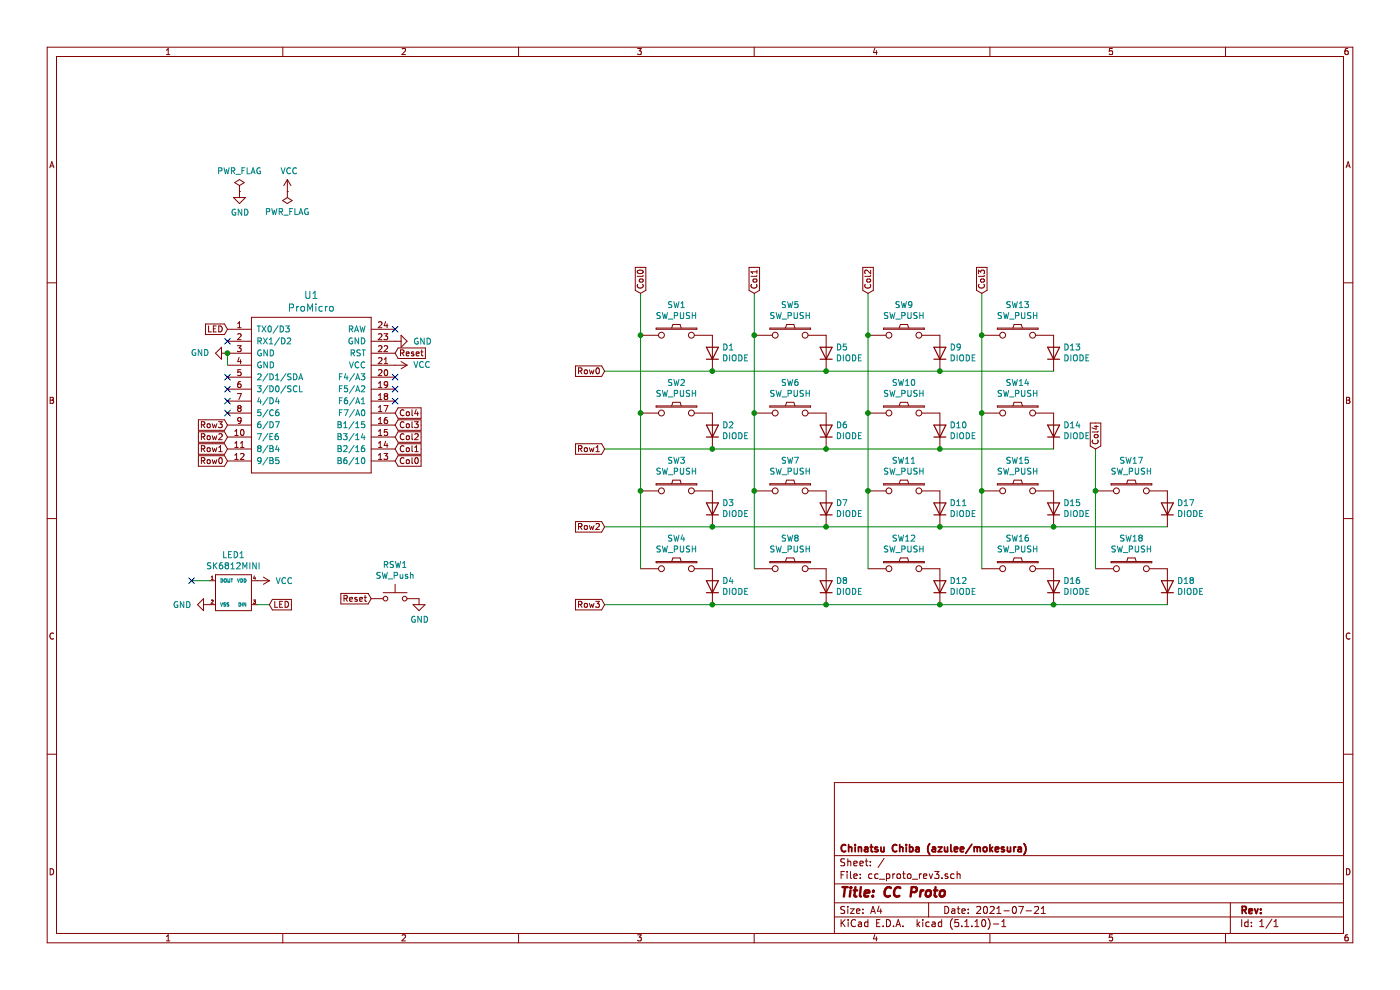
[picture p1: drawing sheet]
EESchema Schematic File Version 4
EELAYER 30 0
EELAYER END
$Descr A4 11693 8268
encoding utf-8
Sheet 1 1
Title "CC Proto"
Date "2021-07-21"
Rev ""
Comp "Chinatsu Chiba (azulee/mokesura)"
Comment1 ""
Comment2 ""
Comment3 ""
Comment4 ""
$EndDescr
$Comp
L power:PWR_FLAG #FLG01
U 1 1
P 2000 1600
F 0 "#FLG01" H 2000 1675 50  0001 C CNN
F 1 "PWR_FLAG" H 2000 1773 50  0000 C CNN
F 2 "" H 2000 1600 50  0001 C CNN
F 3 "~" H 2000 1600 50  0001 C CNN
	1    2000 1600
	1    0    0    -1  
$EndComp
$Comp
L power:GND #PWR03
U 1 1
P 2000 1600
F 0 "#PWR03" H 2000 1350 50  0001 C CNN
F 1 "GND" H 2005 1427 50  0000 C CNN
F 2 "" H 2000 1600 50  0001 C CNN
F 3 "" H 2000 1600 50  0001 C CNN
	1    2000 1600
	1    0    0    -1  
$EndComp
$Comp
L Switch:SW_Push RSW1
U 1 1
P 3300 5000
F 0 "RSW1" H 3300 5285 50  0000 C CNN
F 1 "SW_Push" H 3300 5194 50  0000 C CNN
F 2 "kbd:ResetSW" H 3300 5200 50  0001 C CNN
F 3 "~" H 3300 5200 50  0001 C CNN
	1    3300 5000
	1    0    0    -1  
$EndComp
$Comp
L kbd:SK6812MINI LED1
U 1 1
P 1950 4950
F 0 "LED1" H 1950 5268 51  0000 C CNN
F 1 "SK6812MINI" H 1950 5175 51  0000 C CNN
F 2 "cc_proto:SK6812MINI_rev_Text-Added" H 1950 4950 60  0001 C CNN
F 3 "" H 1950 4950 60  0001 C CNN
	1    1950 4950
	1    0    0    -1  
$EndComp
$Comp
L kbd:SW_PUSH SW5
U 1 1
P 6600 2800
F 0 "SW5" H 6600 3055 50  0000 C CNN
F 1 "SW_PUSH" H 6600 2964 50  0000 C CNN
F 2 "cc_proto:CherryMX_MidHeight_Hotswap_Choc12_Alps_v2" H 6600 2800 50  0001 C CNN
F 3 "" H 6600 2800 50  0000 C CNN
	1    6600 2800
	1    0    0    -1  
$EndComp
$Comp
L kbd:SW_PUSH SW6
U 1 1
P 6600 3450
F 0 "SW6" H 6600 3705 50  0000 C CNN
F 1 "SW_PUSH" H 6600 3614 50  0000 C CNN
F 2 "cc_proto:CherryMX_MidHeight_Hotswap_Choc12_Alps_v2" H 6600 3450 50  0001 C CNN
F 3 "" H 6600 3450 50  0000 C CNN
	1    6600 3450
	1    0    0    -1  
$EndComp
$Comp
L kbd:SW_PUSH SW9
U 1 1
P 7550 2800
F 0 "SW9" H 7550 3055 50  0000 C CNN
F 1 "SW_PUSH" H 7550 2964 50  0000 C CNN
F 2 "cc_proto:CherryMX_MidHeight_Hotswap_Choc12_Alps_v2" H 7550 2800 50  0001 C CNN
F 3 "" H 7550 2800 50  0000 C CNN
	1    7550 2800
	1    0    0    -1  
$EndComp
$Comp
L kbd:SW_PUSH SW10
U 1 1
P 7550 3450
F 0 "SW10" H 7550 3705 50  0000 C CNN
F 1 "SW_PUSH" H 7550 3614 50  0000 C CNN
F 2 "cc_proto:CherryMX_MidHeight_Hotswap_Choc12_Alps_v2" H 7550 3450 50  0001 C CNN
F 3 "" H 7550 3450 50  0000 C CNN
	1    7550 3450
	1    0    0    -1  
$EndComp
$Comp
L kbd:SW_PUSH SW13
U 1 1
P 8500 2800
F 0 "SW13" H 8500 3055 50  0000 C CNN
F 1 "SW_PUSH" H 8500 2964 50  0000 C CNN
F 2 "cc_proto:CherryMX_MidHeight_Hotswap_Choc12_Alps_v2" H 8500 2800 50  0001 C CNN
F 3 "" H 8500 2800 50  0000 C CNN
	1    8500 2800
	1    0    0    -1  
$EndComp
$Comp
L kbd:SW_PUSH SW14
U 1 1
P 8500 3450
F 0 "SW14" H 8500 3705 50  0000 C CNN
F 1 "SW_PUSH" H 8500 3614 50  0000 C CNN
F 2 "cc_proto:CherryMX_MidHeight_Hotswap_Choc12_Alps_v2" H 8500 3450 50  0001 C CNN
F 3 "" H 8500 3450 50  0000 C CNN
	1    8500 3450
	1    0    0    -1  
$EndComp
$Comp
L kbd:SW_PUSH SW2
U 1 1
P 5650 3450
F 0 "SW2" H 5650 3705 50  0000 C CNN
F 1 "SW_PUSH" H 5650 3614 50  0000 C CNN
F 2 "cc_proto:CherryMX_MidHeight_Hotswap_Choc12_Alps_v2" H 5650 3450 50  0001 C CNN
F 3 "" H 5650 3450 50  0000 C CNN
	1    5650 3450
	1    0    0    -1  
$EndComp
$Comp
L kbd:SW_PUSH SW1
U 1 1
P 5650 2800
F 0 "SW1" H 5650 3055 50  0000 C CNN
F 1 "SW_PUSH" H 5650 2964 50  0000 C CNN
F 2 "cc_proto:CherryMX_MidHeight_Hotswap_Choc12_Alps_v2" H 5650 2800 50  0001 C CNN
F 3 "" H 5650 2800 50  0000 C CNN
	1    5650 2800
	1    0    0    -1  
$EndComp
Wire Wire Line
	5350 2800 5350 3450
Wire Wire Line
	7850 5050 8800 5050
Connection ~ 7850 5050
Wire Wire Line
	8800 4400 9750 4400
Connection ~ 8800 4400
Wire Wire Line
	7850 4400 8800 4400
Connection ~ 7850 4400
Wire Wire Line
	5950 4400 6900 4400
Wire Wire Line
	7850 3750 8800 3750
Connection ~ 7850 3750
Wire Wire Line
	5950 3750 6900 3750
Wire Wire Line
	8200 4100 8200 4750
Connection ~ 8200 4100
Wire Wire Line
	7250 4100 7250 4750
Connection ~ 7250 4100
Wire Wire Line
	6300 4100 6300 4750
Connection ~ 6300 4100
Wire Wire Line
	5350 4100 5350 4750
Connection ~ 5350 4100
$Comp
L kbd:SW_PUSH SW3
U 1 1
P 5650 4100
F 0 "SW3" H 5650 4355 50  0000 C CNN
F 1 "SW_PUSH" H 5650 4264 50  0000 C CNN
F 2 "cc_proto:CherryMX_MidHeight_Hotswap_Choc12_Alps_v2" H 5650 4100 50  0001 C CNN
F 3 "" H 5650 4100 50  0000 C CNN
	1    5650 4100
	1    0    0    -1  
$EndComp
$Comp
L kbd:SW_PUSH SW4
U 1 1
P 5650 4750
F 0 "SW4" H 5650 5005 50  0000 C CNN
F 1 "SW_PUSH" H 5650 4914 50  0000 C CNN
F 2 "cc_proto:CherryMX_MidHeight_Hotswap_Choc12_Alps_v2" H 5650 4750 50  0001 C CNN
F 3 "" H 5650 4750 50  0000 C CNN
	1    5650 4750
	1    0    0    -1  
$EndComp
$Comp
L Device:D D18
U 1 1
P 9750 4900
F 0 "D18" V 9796 4820 50  0000 R CNN
F 1 "DIODE" V 9705 4820 50  0000 R CNN
F 2 "cc_proto:D3_TH_SMD_Text-Added" H 9750 4900 50  0001 C CNN
F 3 "~" H 9750 4900 50  0001 C CNN
	1    9750 4900
	0    -1   -1   0   
$EndComp
$Comp
L Device:D D17
U 1 1
P 9750 4250
F 0 "D17" V 9796 4170 50  0000 R CNN
F 1 "DIODE" V 9705 4170 50  0000 R CNN
F 2 "cc_proto:D3_TH_SMD_Text-Added" H 9750 4250 50  0001 C CNN
F 3 "~" H 9750 4250 50  0001 C CNN
	1    9750 4250
	0    -1   -1   0   
$EndComp
$Comp
L kbd:SW_PUSH SW17
U 1 1
P 9450 4100
F 0 "SW17" H 9450 4355 50  0000 C CNN
F 1 "SW_PUSH" H 9450 4264 50  0000 C CNN
F 2 "cc_proto:CherryMX_MidHeight_Hotswap_Choc12_Alps_v2" H 9450 4100 50  0001 C CNN
F 3 "" H 9450 4100 50  0000 C CNN
	1    9450 4100
	1    0    0    -1  
$EndComp
$Comp
L Device:D D16
U 1 1
P 8800 4900
F 0 "D16" V 8846 4820 50  0000 R CNN
F 1 "DIODE" V 8755 4820 50  0000 R CNN
F 2 "cc_proto:D3_TH_SMD_Text-Added" H 8800 4900 50  0001 C CNN
F 3 "~" H 8800 4900 50  0001 C CNN
	1    8800 4900
	0    -1   -1   0   
$EndComp
$Comp
L kbd:SW_PUSH SW16
U 1 1
P 8500 4750
F 0 "SW16" H 8500 5005 50  0000 C CNN
F 1 "SW_PUSH" H 8500 4914 50  0000 C CNN
F 2 "cc_proto:CherryMX_MidHeight_Hotswap_Choc12_Alps_v2" H 8500 4750 50  0001 C CNN
F 3 "" H 8500 4750 50  0000 C CNN
	1    8500 4750
	1    0    0    -1  
$EndComp
$Comp
L Device:D D15
U 1 1
P 8800 4250
F 0 "D15" V 8846 4170 50  0000 R CNN
F 1 "DIODE" V 8755 4170 50  0000 R CNN
F 2 "cc_proto:D3_TH_SMD_Text-Added" H 8800 4250 50  0001 C CNN
F 3 "~" H 8800 4250 50  0001 C CNN
	1    8800 4250
	0    -1   -1   0   
$EndComp
$Comp
L kbd:SW_PUSH SW15
U 1 1
P 8500 4100
F 0 "SW15" H 8500 4355 50  0000 C CNN
F 1 "SW_PUSH" H 8500 4264 50  0000 C CNN
F 2 "cc_proto:CherryMX_MidHeight_Hotswap_Choc12_Alps_v2" H 8500 4100 50  0001 C CNN
F 3 "" H 8500 4100 50  0000 C CNN
	1    8500 4100
	1    0    0    -1  
$EndComp
$Comp
L Device:D D14
U 1 1
P 8800 3600
F 0 "D14" V 8846 3520 50  0000 R CNN
F 1 "DIODE" V 8755 3520 50  0000 R CNN
F 2 "cc_proto:D3_TH_SMD_Text-Added" H 8800 3600 50  0001 C CNN
F 3 "~" H 8800 3600 50  0001 C CNN
	1    8800 3600
	0    -1   -1   0   
$EndComp
$Comp
L Device:D D12
U 1 1
P 7850 4900
F 0 "D12" V 7896 4820 50  0000 R CNN
F 1 "DIODE" V 7805 4820 50  0000 R CNN
F 2 "cc_proto:D3_TH_SMD_Text-Added" H 7850 4900 50  0001 C CNN
F 3 "~" H 7850 4900 50  0001 C CNN
	1    7850 4900
	0    -1   -1   0   
$EndComp
$Comp
L kbd:SW_PUSH SW12
U 1 1
P 7550 4750
F 0 "SW12" H 7550 5005 50  0000 C CNN
F 1 "SW_PUSH" H 7550 4914 50  0000 C CNN
F 2 "cc_proto:CherryMX_MidHeight_Hotswap_Choc12_Alps_v2" H 7550 4750 50  0001 C CNN
F 3 "" H 7550 4750 50  0000 C CNN
	1    7550 4750
	1    0    0    -1  
$EndComp
$Comp
L Device:D D11
U 1 1
P 7850 4250
F 0 "D11" V 7896 4170 50  0000 R CNN
F 1 "DIODE" V 7805 4170 50  0000 R CNN
F 2 "cc_proto:D3_TH_SMD_Text-Added" H 7850 4250 50  0001 C CNN
F 3 "~" H 7850 4250 50  0001 C CNN
	1    7850 4250
	0    -1   -1   0   
$EndComp
$Comp
L kbd:SW_PUSH SW11
U 1 1
P 7550 4100
F 0 "SW11" H 7550 4355 50  0000 C CNN
F 1 "SW_PUSH" H 7550 4264 50  0000 C CNN
F 2 "cc_proto:CherryMX_MidHeight_Hotswap_Choc12_Alps_v2" H 7550 4100 50  0001 C CNN
F 3 "" H 7550 4100 50  0000 C CNN
	1    7550 4100
	1    0    0    -1  
$EndComp
$Comp
L Device:D D10
U 1 1
P 7850 3600
F 0 "D10" V 7896 3520 50  0000 R CNN
F 1 "DIODE" V 7805 3520 50  0000 R CNN
F 2 "cc_proto:D3_TH_SMD_Text-Added" H 7850 3600 50  0001 C CNN
F 3 "~" H 7850 3600 50  0001 C CNN
	1    7850 3600
	0    -1   -1   0   
$EndComp
$Comp
L Device:D D8
U 1 1
P 6900 4900
F 0 "D8" V 6946 4820 50  0000 R CNN
F 1 "DIODE" V 6855 4820 50  0000 R CNN
F 2 "cc_proto:D3_TH_SMD_Text-Added" H 6900 4900 50  0001 C CNN
F 3 "~" H 6900 4900 50  0001 C CNN
	1    6900 4900
	0    -1   -1   0   
$EndComp
$Comp
L kbd:SW_PUSH SW8
U 1 1
P 6600 4750
F 0 "SW8" H 6600 5005 50  0000 C CNN
F 1 "SW_PUSH" H 6600 4914 50  0000 C CNN
F 2 "cc_proto:CherryMX_MidHeight_Hotswap_Choc12_Alps_v2" H 6600 4750 50  0001 C CNN
F 3 "" H 6600 4750 50  0000 C CNN
	1    6600 4750
	1    0    0    -1  
$EndComp
$Comp
L Device:D D7
U 1 1
P 6900 4250
F 0 "D7" V 6946 4170 50  0000 R CNN
F 1 "DIODE" V 6855 4170 50  0000 R CNN
F 2 "cc_proto:D3_TH_SMD_Text-Added" H 6900 4250 50  0001 C CNN
F 3 "~" H 6900 4250 50  0001 C CNN
	1    6900 4250
	0    -1   -1   0   
$EndComp
$Comp
L kbd:SW_PUSH SW7
U 1 1
P 6600 4100
F 0 "SW7" H 6600 4355 50  0000 C CNN
F 1 "SW_PUSH" H 6600 4264 50  0000 C CNN
F 2 "cc_proto:CherryMX_MidHeight_Hotswap_Choc12_Alps_v2" H 6600 4100 50  0001 C CNN
F 3 "" H 6600 4100 50  0000 C CNN
	1    6600 4100
	1    0    0    -1  
$EndComp
$Comp
L Device:D D6
U 1 1
P 6900 3600
F 0 "D6" V 6946 3520 50  0000 R CNN
F 1 "DIODE" V 6855 3520 50  0000 R CNN
F 2 "cc_proto:D3_TH_SMD_Text-Added" H 6900 3600 50  0001 C CNN
F 3 "~" H 6900 3600 50  0001 C CNN
	1    6900 3600
	0    -1   -1   0   
$EndComp
$Comp
L Device:D D4
U 1 1
P 5950 4900
F 0 "D4" V 5996 4820 50  0000 R CNN
F 1 "DIODE" V 5905 4820 50  0000 R CNN
F 2 "cc_proto:D3_TH_SMD_Text-Added" H 5950 4900 50  0001 C CNN
F 3 "~" H 5950 4900 50  0001 C CNN
	1    5950 4900
	0    -1   -1   0   
$EndComp
$Comp
L Device:D D3
U 1 1
P 5950 4250
F 0 "D3" V 5996 4170 50  0000 R CNN
F 1 "DIODE" V 5905 4170 50  0000 R CNN
F 2 "cc_proto:D3_TH_SMD_Text-Added" H 5950 4250 50  0001 C CNN
F 3 "~" H 5950 4250 50  0001 C CNN
	1    5950 4250
	0    -1   -1   0   
$EndComp
$Comp
L Device:D D2
U 1 1
P 5950 3600
F 0 "D2" V 5996 3520 50  0000 R CNN
F 1 "DIODE" V 5905 3520 50  0000 R CNN
F 2 "cc_proto:D3_TH_SMD_Text-Added" H 5950 3600 50  0001 C CNN
F 3 "~" H 5950 3600 50  0001 C CNN
	1    5950 3600
	0    -1   -1   0   
$EndComp
Wire Wire Line
	5350 3450 5350 4100
Connection ~ 5350 3450
Wire Wire Line
	6300 3450 6300 4100
Wire Wire Line
	7250 3450 7250 4100
Wire Wire Line
	8200 3450 8200 4100
Wire Wire Line
	5050 3750 5950 3750
Connection ~ 5950 3750
Wire Wire Line
	5950 4400 5050 4400
Wire Wire Line
	5050 5050 5950 5050
Connection ~ 5950 4400
Connection ~ 5950 5050
Wire Wire Line
	5350 2800 5350 2450
Wire Wire Line
	6300 2450 6300 2800
Connection ~ 5350 2800
Wire Wire Line
	7250 2800 7250 2450
Wire Wire Line
	8200 2450 8200 2800
Wire Wire Line
	6900 3750 7850 3750
Connection ~ 6900 3750
Wire Wire Line
	6900 4400 7850 4400
Connection ~ 6900 4400
Wire Wire Line
	5950 5050 6900 5050
Connection ~ 6900 5050
Wire Wire Line
	6900 5050 7850 5050
Wire Wire Line
	9150 4100 9150 3750
Text GLabel 5050 3100 0    50   Input ~ 0
Row0
Text GLabel 5050 3750 0    50   Input ~ 0
Row1
Text GLabel 5050 4400 0    50   Input ~ 0
Row2
Text GLabel 5050 5050 0    50   Input ~ 0
Row3
Text GLabel 7250 2450 1    50   Input ~ 0
Col2
Text GLabel 5350 2450 1    50   Input ~ 0
Col0
Text GLabel 6300 2450 1    50   Input ~ 0
Col1
Text GLabel 8200 2450 1    50   Input ~ 0
Col3
Text GLabel 9150 3750 1    50   Input ~ 0
Col4
$Comp
L power:GND #PWR06
U 1 1
P 3300 2850
F 0 "#PWR06" H 3300 2600 50  0001 C CNN
F 1 "GND" V 3300 2700 50  0000 R CNN
F 2 "" H 3300 2850 50  0001 C CNN
F 3 "" H 3300 2850 50  0001 C CNN
	1    3300 2850
	0    -1   1    0   
$EndComp
$Comp
L power:VCC #PWR07
U 1 1
P 3300 3050
F 0 "#PWR07" H 3300 2900 50  0001 C CNN
F 1 "VCC" V 3300 3200 50  0000 L CNN
F 2 "" H 3300 3050 50  0001 C CNN
F 3 "" H 3300 3050 50  0001 C CNN
	1    3300 3050
	0    1    -1   0   
$EndComp
Text GLabel 1900 2750 0    50   Input ~ 0
LED
Text GLabel 3300 3450 2    50   Input ~ 0
Col4
Text GLabel 3300 3550 2    50   Input ~ 0
Col3
Text GLabel 3300 3750 2    50   Input ~ 0
Col1
Text GLabel 3300 3850 2    50   Input ~ 0
Col0
Text GLabel 3300 3650 2    50   Input ~ 0
Col2
Text GLabel 1900 3550 0    50   Input ~ 0
Row3
Text GLabel 1900 3650 0    50   Input ~ 0
Row2
Text GLabel 1900 3750 0    50   Input ~ 0
Row1
Text GLabel 1900 3850 0    50   Input ~ 0
Row0
Connection ~ 1900 2950
Wire Wire Line
	1900 3050 1900 2950
$Comp
L power:GND #PWR02
U 1 1
P 1900 2950
F 0 "#PWR02" H 1900 2700 50  0001 C CNN
F 1 "GND" V 1900 2800 50  0000 R CNN
F 2 "" H 1900 2950 50  0001 C CNN
F 3 "" H 1900 2950 50  0001 C CNN
	1    1900 2950
	0    1    -1   0   
$EndComp
$Comp
L kbd:ProMicro U1
U 1 1
P 2600 3300
F 0 "U1" H 2600 4137 60  0000 C CNN
F 1 "ProMicro" H 2600 4031 60  0000 C CNN
F 2 "cc_proto:ProMicro_v2_Text-Changed" H 2700 2250 60  0001 C CNN
F 3 "" H 2700 2250 60  0000 C CNN
	1    2600 3300
	1    0    0    -1  
$EndComp
Text GLabel 3300 2950 2    50   Input ~ 0
Reset
Text GLabel 3100 5000 0    50   Input ~ 0
Reset
$Comp
L power:GND #PWR08
U 1 1
P 3500 5000
F 0 "#PWR08" H 3500 4750 50  0001 C CNN
F 1 "GND" H 3505 4827 50  0000 C CNN
F 2 "" H 3500 5000 50  0001 C CNN
F 3 "" H 3500 5000 50  0001 C CNN
	1    3500 5000
	1    0    0    -1  
$EndComp
NoConn ~ 1900 2850
NoConn ~ 1900 3150
NoConn ~ 1900 3250
NoConn ~ 1900 3350
NoConn ~ 1900 3450
NoConn ~ 3300 2750
NoConn ~ 3300 3150
NoConn ~ 3300 3250
NoConn ~ 3300 3350
$Comp
L power:GND #PWR01
U 1 1
P 1750 5050
F 0 "#PWR01" H 1750 4800 50  0001 C CNN
F 1 "GND" V 1750 4900 50  0000 R CNN
F 2 "" H 1750 5050 50  0001 C CNN
F 3 "" H 1750 5050 50  0001 C CNN
	1    1750 5050
	0    1    1    0   
$EndComp
Text GLabel 2250 5050 2    50   Input ~ 0
LED
$Comp
L power:VCC #PWR05
U 1 1
P 2400 1600
F 0 "#PWR05" H 2400 1450 50  0001 C CNN
F 1 "VCC" H 2415 1773 50  0000 C CNN
F 2 "" H 2400 1600 50  0001 C CNN
F 3 "" H 2400 1600 50  0001 C CNN
	1    2400 1600
	1    0    0    -1  
$EndComp
$Comp
L power:PWR_FLAG #FLG02
U 1 1
P 2400 1600
F 0 "#FLG02" H 2400 1675 50  0001 C CNN
F 1 "PWR_FLAG" H 2400 1773 50  0000 C CNN
F 2 "" H 2400 1600 50  0001 C CNN
F 3 "~" H 2400 1600 50  0001 C CNN
	1    2400 1600
	-1   0    0    1   
$EndComp
$Comp
L power:VCC #PWR04
U 1 1
P 2150 4850
F 0 "#PWR04" H 2150 4700 50  0001 C CNN
F 1 "VCC" V 2150 5000 50  0000 L CNN
F 2 "" H 2150 4850 50  0001 C CNN
F 3 "" H 2150 4850 50  0001 C CNN
	1    2150 4850
	0    1    1    0   
$EndComp
Wire Wire Line
	2250 5050 2150 5050
Connection ~ 5950 3100
Wire Wire Line
	5950 3100 5050 3100
Wire Wire Line
	5950 3100 6900 3100
Connection ~ 6900 3100
Connection ~ 8200 2800
Connection ~ 7250 2800
Connection ~ 6300 2800
Connection ~ 8200 3450
Connection ~ 7250 3450
Connection ~ 6300 3450
Wire Wire Line
	6900 3100 7850 3100
Wire Wire Line
	7850 3100 8800 3100
Connection ~ 7850 3100
$Comp
L Device:D D1
U 1 1
P 5950 2950
F 0 "D1" V 5996 2870 50  0000 R CNN
F 1 "DIODE" V 5905 2870 50  0000 R CNN
F 2 "cc_proto:D3_TH_SMD_Text-Added" H 5950 2950 50  0001 C CNN
F 3 "~" H 5950 2950 50  0001 C CNN
	1    5950 2950
	0    -1   -1   0   
$EndComp
Wire Wire Line
	8200 2800 8200 3450
Wire Wire Line
	7250 2800 7250 3450
Wire Wire Line
	6300 2800 6300 3450
$Comp
L Device:D D13
U 1 1
P 8800 2950
F 0 "D13" V 8846 2870 50  0000 R CNN
F 1 "DIODE" V 8755 2870 50  0000 R CNN
F 2 "cc_proto:D3_TH_SMD_Text-Added" H 8800 2950 50  0001 C CNN
F 3 "~" H 8800 2950 50  0001 C CNN
	1    8800 2950
	0    -1   -1   0   
$EndComp
$Comp
L Device:D D9
U 1 1
P 7850 2950
F 0 "D9" V 7896 2870 50  0000 R CNN
F 1 "DIODE" V 7805 2870 50  0000 R CNN
F 2 "cc_proto:D3_TH_SMD_Text-Added" H 7850 2950 50  0001 C CNN
F 3 "~" H 7850 2950 50  0001 C CNN
	1    7850 2950
	0    -1   -1   0   
$EndComp
$Comp
L Device:D D5
U 1 1
P 6900 2950
F 0 "D5" V 6946 2870 50  0000 R CNN
F 1 "DIODE" V 6855 2870 50  0000 R CNN
F 2 "cc_proto:D3_TH_SMD_Text-Added" H 6900 2950 50  0001 C CNN
F 3 "~" H 6900 2950 50  0001 C CNN
	1    6900 2950
	0    -1   -1   0   
$EndComp
NoConn ~ 1600 4850
Wire Wire Line
	1600 4850 1750 4850
Connection ~ 9150 4100
Connection ~ 8800 5050
$Comp
L kbd:SW_PUSH SW18
U 1 1
P 9450 4750
F 0 "SW18" H 9450 5005 50  0000 C CNN
F 1 "SW_PUSH" H 9450 4914 50  0000 C CNN
F 2 "cc_proto:CherryMX_MidHeight_Hotswap_Choc12_Alps_v2" H 9450 4750 50  0001 C CNN
F 3 "" H 9450 4750 50  0000 C CNN
	1    9450 4750
	1    0    0    -1  
$EndComp
Wire Wire Line
	9150 4100 9150 4750
Wire Wire Line
	8800 5050 9750 5050
$EndSCHEMATC
